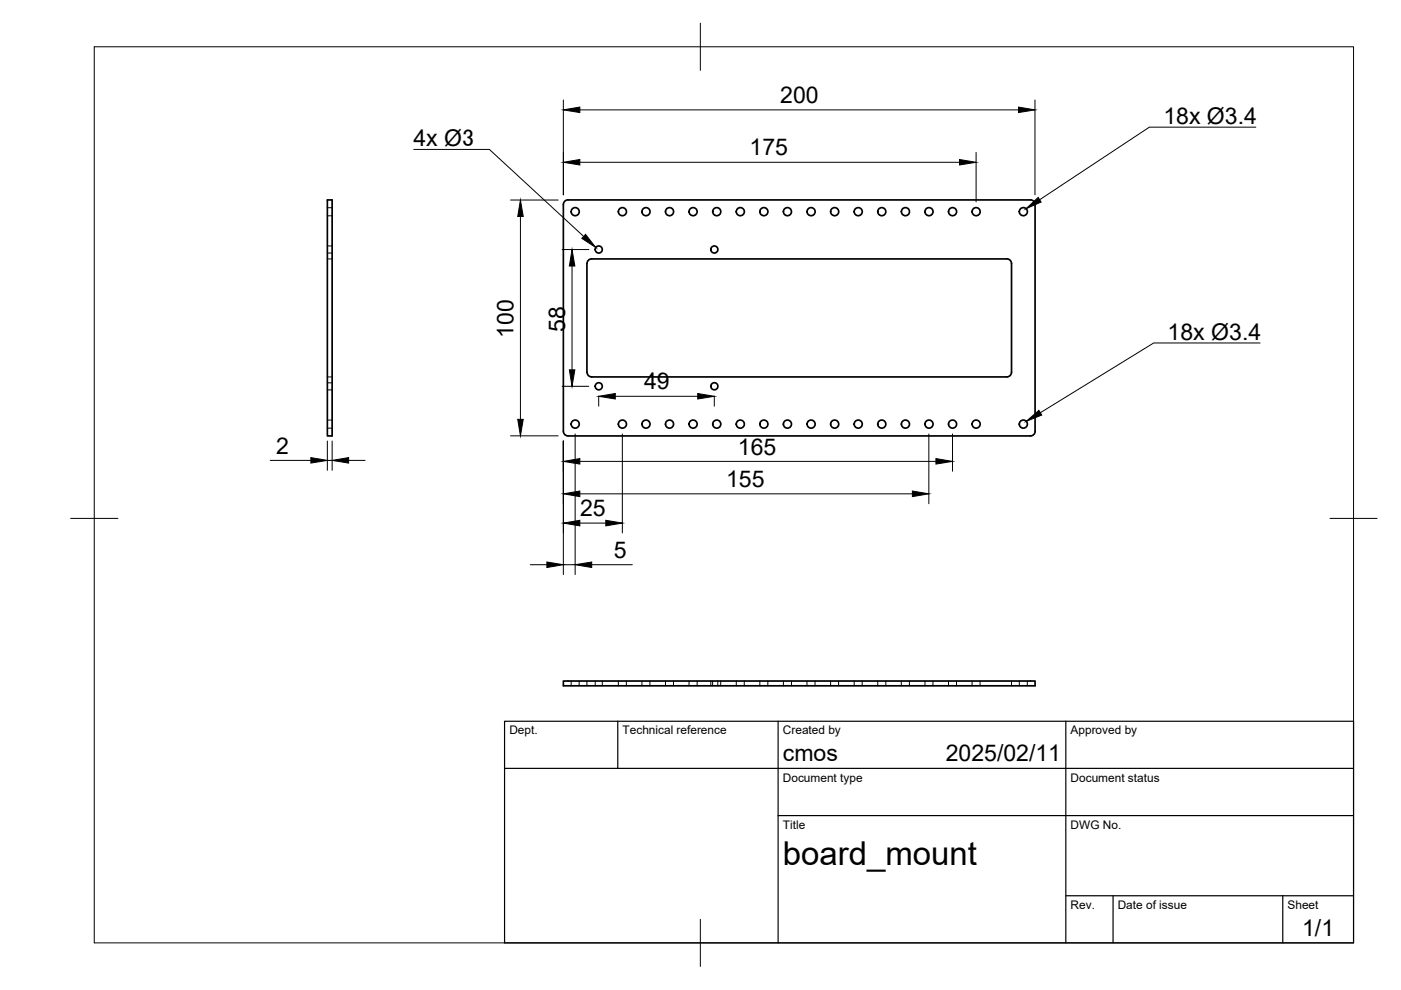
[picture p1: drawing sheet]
<svg xmlns="http://www.w3.org/2000/svg" width="297mm" height="210mm" viewBox="0 0 297 210" stroke-linecap="round" stroke-linejoin="round" font-family="sans-serif">
<!-- layer: Visible -->
<g fill="none" stroke="#000" stroke-width=".36">
<path d="M69.4 42.4h1v50h-1zM119.4 43.4v48a1.01 1.01 0 0 0 1 1h98.1a1.01 1.01 0 0 0 1-1M120.4 42.4h98.1M120.4 42.4a1.01 1.01 0 0 0-1 1M124.4 55.9l.1 23a1.01 1.01 0 0 0 1 1h87.9a1.01 1.01 0 0 0 1.1-1v-23M125.5 54.9h87.9M125.5 54.9a1.01 1.01 0 0 0-1 1M213.5 54.9a1.01 1.01 0 0 1 1 1M218.5 42.4a1.01 1.01 0 0 1 1 1M219.5 43.4v48M119.4 144.4h100.1v1h-100.1z"/>
<circle cx="122" cy="44.9" r=".86"/>
<circle cx="126.9" cy="52.9" r=".75"/>
<circle cx="132" cy="44.9" r=".86"/>
<circle cx="137" cy="44.9" r=".86"/>
<circle cx="142" cy="44.9" r=".86"/>
<circle cx="146.9" cy="44.9" r=".86"/>
<circle cx="151.5" cy="52.9" r=".75"/>
<circle cx="152" cy="44.9" r=".86"/>
<circle cx="157" cy="44.9" r=".86"/>
<circle cx="162" cy="44.9" r=".86"/>
<circle cx="167" cy="44.9" r=".86"/>
<circle cx="172" cy="44.9" r=".86"/>
<circle cx="177" cy="44.9" r=".86"/>
<circle cx="182" cy="44.9" r=".86"/>
<circle cx="187" cy="44.9" r=".86"/>
<circle cx="192" cy="44.9" r=".86"/>
<circle cx="197" cy="44.9" r=".86"/>
<circle cx="202" cy="44.9" r=".86"/>
<circle cx="207" cy="44.9" r=".86"/>
<circle cx="217" cy="44.9" r=".86"/>
<circle cx="122" cy="89.9" r=".86"/>
<circle cx="126.9" cy="81.9" r=".75"/>
<circle cx="132" cy="89.9" r=".86"/>
<circle cx="137" cy="89.9" r=".86"/>
<circle cx="142" cy="89.9" r=".86"/>
<circle cx="146.9" cy="89.9" r=".86"/>
<circle cx="151.5" cy="81.9" r=".75"/>
<circle cx="152" cy="89.9" r=".86"/>
<circle cx="157" cy="89.9" r=".86"/>
<circle cx="162" cy="89.9" r=".86"/>
<circle cx="167" cy="89.9" r=".86"/>
<circle cx="172" cy="89.9" r=".86"/>
<circle cx="177" cy="89.9" r=".86"/>
<circle cx="182" cy="89.9" r=".86"/>
<circle cx="187" cy="89.9" r=".86"/>
<circle cx="192" cy="89.9" r=".86"/>
<circle cx="197" cy="89.9" r=".86"/>
<circle cx="202" cy="89.9" r=".86"/>
<circle cx="207" cy="89.9" r=".86"/>
<circle cx="217" cy="89.9" r=".86"/>
</g>
<!-- layer: Hidden -->
<g fill="none" stroke="#000" stroke-width=".21">
<path d="M69.4 54.9h1M69.4 52.1h1M69.4 53.7h1M69.4 44h1M69.4 45.8h1M69.4 79.9h1M69.4 81.2h1M69.4 82.7h1M69.4 89.1h1M69.4 90.8h1M121.1 144.4v1M122.8 144.4v1"/>
<path d="M124.4 144.4v1M126.2 144.4v1M127.7 144.4v1M131.1 144.4v1M132.8 144.4v1M136.1 144.4v1M137.8 144.4v1M141.1 144.4v1M142.8 144.4v1M146.1 144.4v1M147.8 144.4v1M150.7 144.4v1"/>
<path d="M151.1 144.4v1M152.2 144.4v1M152.8 144.4v1M156.1 144.4v1M157.8 144.4v1M161.1 144.4v1M162.8 144.4v1M166.1 144.4v1M167.8 144.4v1M171.1 144.4v1M172.8 144.4v1M176.1 144.4v1"/>
<path d="M177.8 144.4v1M181.1 144.4v1M182.8 144.4v1M186.1 144.4v1M187.8 144.4v1M191.1 144.4v1M192.8 144.4v1M196.1 144.4v1M197.8 144.4v1M201.1 144.4v1M202.8 144.4v1M206.1 144.4v1"/>
<path d="M207.8 144.4v1M214.5 144.4v1M216.1 144.4v1M217.8 144.4v1"/>
</g>
<!-- layer: BORDER -->
<path d="M20 9.9h267v190h-267zM148.5 4.9v10M15 109.9h10M282 109.9h10M148.5 194.9v10" fill="none" stroke="#000" stroke-width=".21"/>
<!-- layer: TITLEBLOCK -->
<path d="M107 152.9h180v47h-180zM131 152.9v10M165 152.9v47M226 152.9v47M107 162.9h180M165 172.9h122M226 189.9h61M236 189.9v10M272 189.9v10" fill="none" stroke="#000" stroke-width=".25"/>
<!-- layer: FD_Dimensions -->
<g fill="none" stroke="#000" stroke-width=".21">
<path d="M119.4 21.2v20.1M122.9 23.3h93M122.9 34.4h80.5M206.9 32.3v10.5M219.4 21.2v20.1M108.2 42.4h10.1M110.3 45.9v43M119.2 52.9h5.6M121.3 56.4v22M57.3 97.6h8.6M69.4 93.5v6.2M69.4 97.6h1"/>
<path d="M70.4 93.5v6.2M73.9 97.6h3.5M108.2 92.4h10.1M119.2 81.9h5.6M119.4 93.5v28.3M121.9 92v29.8M122.9 97.8h75.5M126.9 84v2.1M130.5 84h17.4M132 92v21M151.4 84v2.1M196.9 92v14.8"/>
<path d="M202 92v7.9M112.4 119.7h3.6M119.4 119.7h2.5M122.9 104.7h70.5M122.9 110.9h5.5M125.5 119.7h8.6"/>
</g>
<g fill="#000" stroke="#000" stroke-width=".21">
<path d="M119.4 23.3l3.5-.6v1.2zM119.4 34.4l3.5-.6v1.2zM203.4 33.8l3.5 .6-3.5 .6zM215.9 22.7l3.5 .6-3.5 .6zM110.3 42.4l.6 3.5h-1.1zM121.3 52.9l.6 3.5h-1.2zM120.7 78.4h1.2l-.6 3.5zM65.9 97l3.5 .6-3.5 .6zM70.4 97.6l3.5-.6v1.2zM109.8 88.9h1.1l-.6 3.5zM119.4 97.8l3.5-.6v1.2zM126.9 84l3.6-.6v1.2z"/>
<path d="M147.9 83.4l3.5 .6-3.5 .6zM198.4 97.2l3.6 .6-3.6 .6zM116 119.2l3.4 .5-3.4 .6zM119.4 104.7l3.5-.6v1.2zM119.4 110.9l3.5-.6v1.2zM121.9 119.7l3.6-.5v1.1zM128.4 110.3l3.6 .6-3.6 .6zM193.4 104.1l3.5 .6-3.5 .6z"/>
</g>
<!-- layer: Leaders -->
<path d="M124.1 49.7l2.2 2.8-2.9-2zM217.5 44.3l2.6-2.4 .6 .9zM217.6 89.3l2.7-2.3 .6 1z" fill="#000" stroke="#000" stroke-width=".21"/>
<path d="M87.7 31.7h16.1l19.9 18.4M266.3 27h-22.6l-23.3 15.3M267.2 72.7h-22.6l-24 14.8" fill="none" stroke="#000" stroke-width=".21"/>
<text font-size="7" x="166" y="183.4">board_mount</text>
<g font-size="4.9">
<text x="165.4" y="21.8">200</text>
<text x="246.7" y="26.3">18x Ø3.4</text>
<text x="87.7" y="31">4x Ø3</text>
<text x="158.9" y="32.9">175</text>
<text x="108.9" y="71.6" transform="rotate(-90 108.9 71.6)">100</text>
<text x="119.8" y="70.4" transform="rotate(-90 119.8 70.4)">58</text>
<text x="247.6" y="72">18x Ø3.4</text>
<text x="136.5" y="82.6">49</text>
<text x="58.5" y="96.2">2</text>
<text x="156.4" y="96.4">165</text>
<text x="153.9" y="103.2">155</text>
<text x="123" y="109.4">25</text>
<text x="130.1" y="118.3">5</text>
<text x="166" y="161.4">cmos</text>
<text x="200.5" y="161.4">2025/02/11</text>
<text x="276.1" y="198.6">1/1</text>
</g>
<g font-size="2.5">
<text x="108" y="155.7">Dept.</text>
<text x="132" y="155.7">Technical reference</text>
<text x="166" y="155.7">Created by</text>
<text x="227" y="155.7">Approved by</text>
<text x="166" y="165.7">Document type</text>
<text x="227" y="165.7">Document status</text>
<text x="166" y="175.7">Title</text>
<text x="227" y="175.7">DWG No.</text>
<text x="227" y="192.7">Rev.</text>
<text x="237" y="192.7">Date of issue</text>
<text x="273" y="192.7">Sheet</text>
</g>
</svg>
